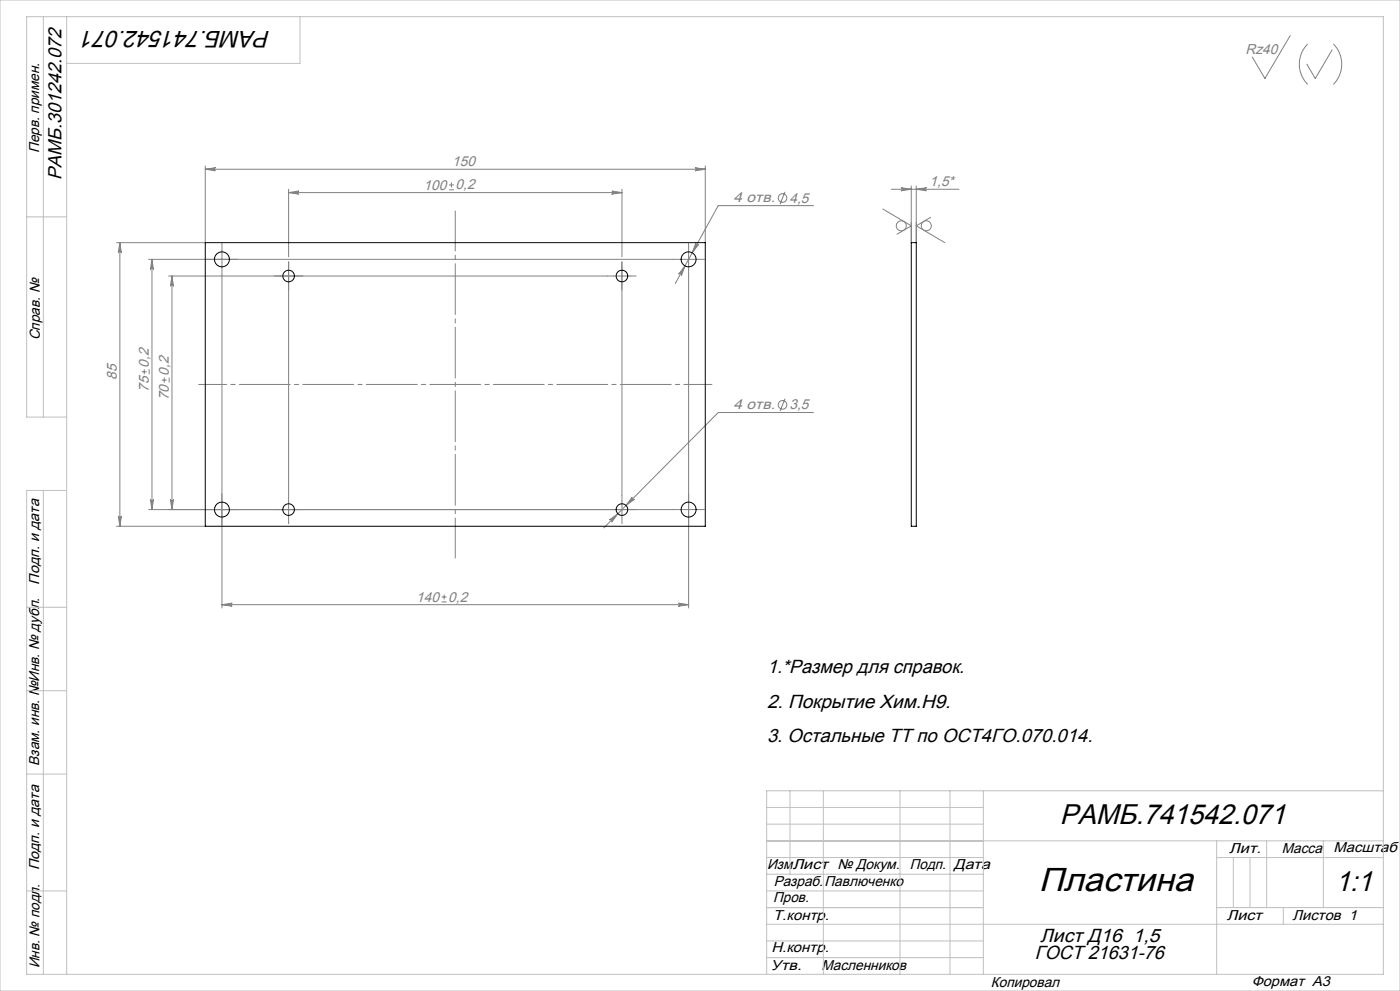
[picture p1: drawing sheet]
<svg xmlns="http://www.w3.org/2000/svg" width="420mm" height="297mm" viewBox="0 0 420 297" stroke-linecap="round" stroke-linejoin="round" font-family="sans-serif">
<g fill="none" stroke="#808080" stroke-width=".3">
<path d="M387.1 10.7l-7.6 12.8-3.8-6.4M392.3 13.2a8.6 8.6 0 0 0 0 12.1M399.6 15l-5 8.5-2.5-4.3M400 13.2a8.6 8.6 0 0 1 0 12.1M61.6 50.7l3-.4a.45 .45 0 0 0-.4 .4 .45 .45 0 0 0 .4 .5zM61.6 49.7v23h-26.6M61.6 50.7h150M86.6 57.7l3-.4a.45 .45 0 0 0-.4 .4 .45 .45 0 0 0 .4 .5zM86.6 56.7v20.3M86.6 57.7h100M134.7 56.9h1.5M134.7 55.4h1.5"/>
<path d="M135.4 54.7v1.5M183.6 57.3l3 .4-3 .5a.45 .45 0 0 0 .4-.5 .45 .45 0 0 0-.4-.4zM186.6 56.7v20.3M208.6 50.3l3 .4-3 .5a.45 .45 0 0 0 .4-.5 .45 .45 0 0 0-.4-.4zM211.6 49.7v23M235.5 57.5l-1.5 3.7M267.4 56.7h20.3M270.4 56.3l3 .4-3 .5a.45 .45 0 0 0 .4-.5 .45 .45 0 0 0-.4-.4zM273.4 55.7v17M274.9 56.7l3-.4a.45 .45 0 0 0-.4 .4 .45 .45 0 0 0 .4 .5zM274.9 55.7v17M36 72.7l.4 3a.45 .45 0 0 0-.4-.4 .45 .45 0 0 0-.5 .4z"/>
<path d="M36 72.7v85M44.6 77.7h157.2M45.6 77.7l.4 3a.45 .45 0 0 0-.4-.4 .45 .45 0 0 0-.5 .4zM45.6 77.7v75M66.6 75.2v5M86.6 78.5v70M186.6 78.5v70M204.1 77.7h5M205.5 79.7l-1.1 2.8a.45 .45 0 0 0-.1-.6 .45 .45 0 0 0-.7 .2zM206.6 75.2v5M208.7 72.9a.45 .45 0 0 0 .2 .6 .45 .45 0 0 0 .6-.2l-1.8 2.5zM244.1 61.6h-28.6l-12.9 23.3"/>
<path d="M264.8 62.6l8.6 5.1-4.3 2.5M279.2 65.1l-4.3 2.6 8.6 5M50.6 82.7h131.7M51.6 82.7l.4 3a.45 .45 0 0 0-.4-.4 .45 .45 0 0 0-.5 .4zM51.6 82.7v70M66.6 82.5v99.7M184.1 82.7h5M206.6 82.5v99.7M42.5 111.4h1.5M43.3 110.7v1.5M44.8 110.7v1.5M48.5 113.9h1.5"/>
<path d="M49.3 113.2v1.5M50.8 113.2v1.5M235.5 119.5l-1.5 3.7M244.1 123.6h-28.6l-34.4 34.6M35 157.7h26.6M35.5 154.7a.45 .45 0 0 0 .5 .5 .45 .45 0 0 0 .4-.5l-.4 3zM44.6 152.7h157.2M45.1 149.7a.45 .45 0 0 0 .5 .5 .45 .45 0 0 0 .4-.5l-.4 3zM51.1 149.7a.45 .45 0 0 0 .5 .5 .45 .45 0 0 0 .4-.5l-.4 3zM86.6 150.2v5M182.9 155.8l2.4-1.8-1.7 2.4a.45 .45 0 0 0-.1-.6 .45 .45 0 0 0-.6 0zM186.6 150.2v5"/>
<path d="M189.6 149a.45 .45 0 0 0 0 .7 .45 .45 0 0 0 .6 0l-2.4 1.8zM204.1 152.7h5M132.5 178.9h1.5M133.2 178.2v1.5M66.6 181.2l3-.4a.45 .45 0 0 0-.4 .4 .45 .45 0 0 0 .4 .5zM66.6 181.2h140M132.5 180.4h1.5M203.6 180.8l3 .4-3 .5a.45 .45 0 0 0 .4-.5 .45 .45 0 0 0-.4-.4z"/>
<circle cx="234.8" cy="59.3" r="1.29"/>
<circle cx="270.4" cy="67.7" r="1.5"/>
<circle cx="277.9" cy="67.7" r="1.5"/>
<circle cx="234.8" cy="121.3" r="1.29"/>
</g>
<path d="M136.6 167.2v-104" fill="none" stroke="#808080" stroke-width=".3" stroke-dasharray="15.2 1.3 1.3 1.3" stroke-dashoffset="3.2"/>
<path d="M59.6 115.2h154" fill="none" stroke="#808080" stroke-width=".3" stroke-dasharray="15.2 1.3 1.3 1.3" stroke-dashoffset="6.8"/>
<g fill="none" stroke="#808080" stroke-width=".3" stroke-dasharray="15.2 1.3 1.3 1.3">
<path d="M64.1 77.7h-2.3M66.6 75.2v-2.2M69.1 77.7h2.2M204.1 77.7h-2.3M206.6 75.2v-2.2M209.1 77.7h2.2M66.6 80.2v2.3M84.1 82.7h-1.8M86.6 80.2v-1.7M86.6 85.2v1.8M89.1 82.7h1.7M184.1 82.7h-1.8"/>
<path d="M186.6 80.2v-1.7M186.6 85.2v1.8M189.1 82.7h1.7M206.6 80.2v2.3M64.1 152.7h-2.3M66.6 150.2v-2.2M66.6 155.2v2.3M69.1 152.7h2.2M84.1 152.7h-1.8M86.6 150.2v-1.7M86.6 155.2v1.8M89.1 152.7h1.7"/>
<path d="M184.1 152.7h-1.8M186.6 150.2v-1.7M186.6 155.2v1.8M189.1 152.7h1.7M204.1 152.7h-2.3M206.6 150.2v-2.2M206.6 155.2v2.3M209.1 152.7h2.2"/>
</g>
<g fill="none" stroke="#c0c0c0" stroke-width=".3">
<path d="M0 0h420v297h-420zM13 5v120M20 5v287M90 5v14h-70M8 65h12M20 125h-12v-120h407v287h-407v-145h12M13 147v145M8 182h12M8 207h12M8 232h12M237 237v25M247 237v55"/>
<path d="M270 237v55M285 237v55M295 237v55M415 237h-185v55M230 252h185M230 247h65M230 242h65M230 257h65M365 252v40M365 257h50M370 257v15M375 257v15"/>
<path d="M380 252v20M397 252v20M8 267h12M230 272h65M230 267h65M230 277h185M230 262h65M365 272h50M385 272v5M230 282h65M230 287h65"/>
</g>
<g fill="#808080">
<path d="M66.6 181.2l3-.4a.45 .45 0 0 0-.4 .4 .45 .45 0 0 0 .4 .5zM203.6 180.8l3 .4-3 .5a.45 .45 0 0 0 .4-.5 .45 .45 0 0 0-.4-.4zM86.6 57.7l3-.4a.45 .45 0 0 0-.4 .4 .45 .45 0 0 0 .4 .5zM183.6 57.3l3 .4-3 .5a.45 .45 0 0 0 .4-.5 .45 .45 0 0 0-.4-.4zM205.5 79.7l-1.9 2.4a.45 .45 0 0 1 .7-.2 .45 .45 0 0 1 .1 .6zM208.7 72.9l-1 2.9 1.8-2.5a.45 .45 0 0 1-.6 .2 .45 .45 0 0 1-.2-.6zM182.9 155.8a.45 .45 0 0 1 .6 0 .45 .45 0 0 1 .1 .6l1.7-2.4zM189.6 149l-1.8 2.5 2.4-1.8a.45 .45 0 0 1-.6 0 .45 .45 0 0 1 0-.7zM270.4 56.3l3 .4-3 .5a.45 .45 0 0 0 .4-.5 .45 .45 0 0 0-.4-.4zM274.9 56.7l3-.4a.45 .45 0 0 0-.4 .4 .45 .45 0 0 0 .4 .5z"/>
<path d="M61.6 50.7l3-.4a.45 .45 0 0 0-.4 .4 .45 .45 0 0 0 .4 .5zM208.6 50.3l3 .4-3 .5a.45 .45 0 0 0 .4-.5 .45 .45 0 0 0-.4-.4z"/>
<path d="M45.1 149.7a.45 .45 0 0 0 .5 .5 .45 .45 0 0 0 .4-.5l-.4 3zM45.6 77.7l.4 3a.45 .45 0 0 0-.4-.4 .45 .45 0 0 0-.5 .4zM51.1 149.7a.45 .45 0 0 0 .5 .5 .45 .45 0 0 0 .4-.5l-.4 3zM51.6 82.7l.4 3a.45 .45 0 0 0-.4-.4 .45 .45 0 0 0-.5 .4z"/>
<path d="M36 72.7l.4 3a.45 .45 0 0 0-.4-.4 .45 .45 0 0 0-.5 .4zM35.5 154.7a.45 .45 0 0 0 .5 .5 .45 .45 0 0 0 .4-.5l-.4 3z"/>
</g>
<g fill="none" stroke="#000" stroke-width=".3">
<path d="M61.6 72.7h150v85h-150zM273.4 72.7h1.5v85h-1.5z"/>
<circle cx="66.6" cy="77.7" r="2.25"/>
<circle cx="206.6" cy="77.7" r="2.25"/>
<circle cx="86.6" cy="82.7" r="1.75"/>
<circle cx="186.6" cy="82.7" r="1.75"/>
<circle cx="66.6" cy="152.7" r="2.25"/>
<circle cx="86.6" cy="152.7" r="1.75"/>
<circle cx="186.6" cy="152.7" r="1.75"/>
<circle cx="206.6" cy="152.7" r="2.25"/>
</g>
<text font-size="10" x="311.7" y="267.1">Пластина</text>
<g font-size="8.5">
<text x="318" y="247.1">РАМБ.741542.071</text>
<text x="400.7" y="267.2">1:1</text>
</g>
<text font-size="7.1" x="81.1" y="9.3" transform="rotate(-180 81.1 9.3)">РАМБ.741542.071</text>
<g font-size="5.7">
<text x="18.4" y="53.9" transform="rotate(-90 18.4 53.9)">РАМБ.301242.072</text>
<text x="230.1" y="201.8">1.*Размер для справок.</text>
<text x="230.1" y="212.1">2. Покрытие Хим.Н9.</text>
<text x="230.1" y="222.4">3. Остальные ТТ по ОСТ4ГО.070.014.</text>
<text x="310.5" y="287.5">ГОСТ 21631-76</text>
<text x="312.1" y="282.3">Лист Д16 1,5</text>
</g>
<g font-size="4.3" fill="#808080">
<text x="373.6" y="16.2">Rz40</text>
<text x="135.7" y="49.8">150</text>
<text x="127" y="56.8">100</text>
<text x="136.7" y="56.8">0,2</text>
<text x="278.9" y="55.8">1,5*</text>
<text x="220.1" y="60.7">4 отв.</text>
<text x="236.8" y="60.7">4,5</text>
<text x="35" y="113.9" transform="rotate(-90 35 113.9)">85</text>
<text x="44.6" y="110.2" transform="rotate(-90 44.6 110.2)">0,2</text>
<text x="50.6" y="112.7" transform="rotate(-90 50.6 112.7)">0,2</text>
<text x="44.7" y="117.5" transform="rotate(-90 44.7 117.5)">75</text>
<text x="50.7" y="120" transform="rotate(-90 50.7 120)">70</text>
<text x="220.1" y="122.7">4 отв.</text>
<text x="236.8" y="122.7">3,5</text>
<text x="124.9" y="180.3">140</text>
<text x="134.5" y="180.3">0,2</text>
</g>
<g font-size="4.3">
<text x="11.8" y="45.9" transform="rotate(-90 11.8 45.9)">Перв. примен.</text>
<text x="11.9" y="102" transform="rotate(-90 11.9 102)">Справ. №</text>
<text x="11.7" y="175.2" transform="rotate(-90 11.7 175.2)">Подп. и дата</text>
<text x="11.7" y="229.5" transform="rotate(-90 11.7 229.5)">Взам. инв. №Инв. № дубл.</text>
<text x="368.7" y="255.7">Лит.</text>
<text x="384.6" y="255.7">Масса</text>
<text x="400" y="255.3">Масштаб</text>
<text x="11.7" y="260.8" transform="rotate(-90 11.7 260.8)">Подп. и дата</text>
<text x="230.2" y="260.5">Изм.Лист № Докум.</text>
<text x="273" y="260.3">Подп.</text>
<text x="286.1" y="260.5">Дата</text>
<text x="232.1" y="265.5">Разраб.</text>
<text x="247.3" y="265.4">Павлюченко</text>
<text x="231.9" y="270.4">Пров.</text>
<text x="231.9" y="275.8">Т.контр.</text>
<text x="368" y="275.8">Лист</text>
<text x="387.8" y="275.8">Листов 1</text>
<text x="231.4" y="285.4">Н.контр.</text>
<text x="11.9" y="290.2" transform="rotate(-90 11.9 290.2)">Инв. № подл.</text>
<text x="231.2" y="290.7">Утв.</text>
<text x="246.4" y="290.6">Масленников</text>
<text x="297.3" y="295.8">Копировал</text>
<text x="375.5" y="295.5">Формат А3</text>
</g>
</svg>
